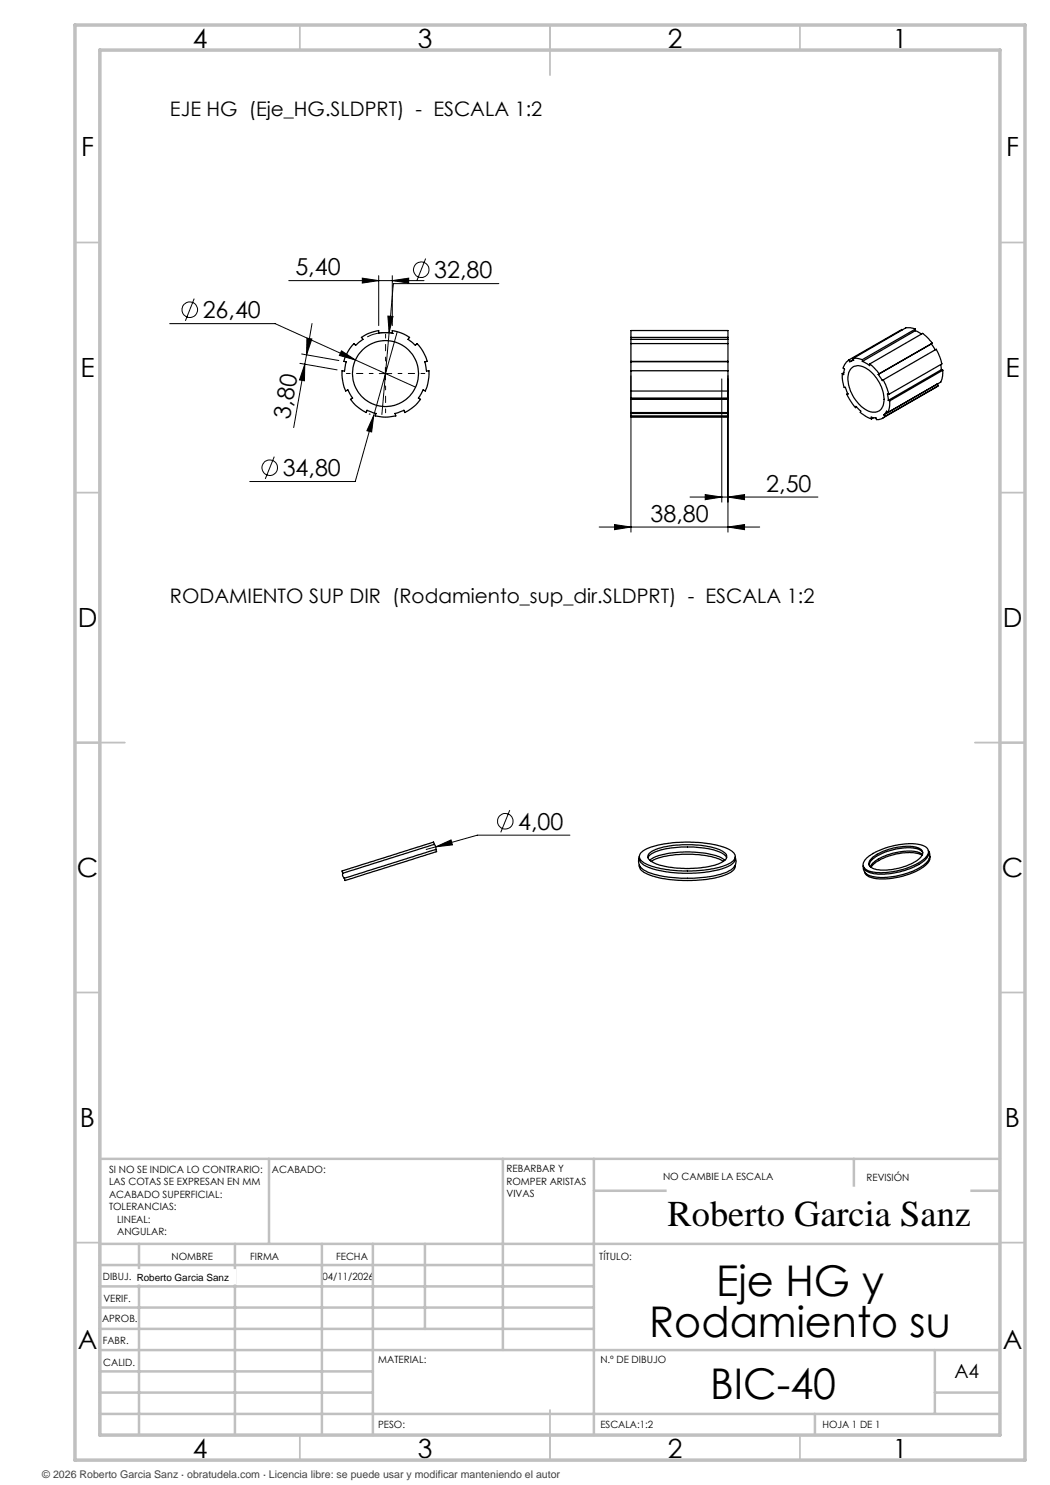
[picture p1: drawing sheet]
<svg xmlns="http://www.w3.org/2000/svg" width="210mm" height="297mm" viewBox="0 0 210 297" stroke-linecap="round" stroke-linejoin="round" font-family="sans-serif">
<g fill="none" stroke="#000" stroke-width=".2">
<path d="M38.8 59.7l-1.7 4.5M57.7 56.1h27.1M72.5 55.6l3.2 .5-3.2 .5zM75.7 55.1v10M78.5 56.1l3.2-.5v1zM78.5 55.1v10M85.1 51.7l-1.7 4.5M99.8 56.7h-21.1l-.9 9.8M33.9 64.7h21.1l16.1 7.3M60 72.7l7.4 1.3M60.3 70.8l7.5 1.3M61 72.8l-.1 3.4-1-.2z"/>
<path d="M61 72.8l-2.3 12.7M61.3 71l-.3 1.8M61.4 67.6l1 .2-1.1 3.2zM62.4 64.7l-1.1 6.3M68.3 70.2l2.8 1.8-3.2-.9zM71.1 72l12 5.4M75.8 74.7h2.6M77.1 73.5v2.4M77.6 63.2l1 .1-.8 3.2zM77.8 66.5l-1.4 16.4M78.8 66.7a8.1 8.1 0 0 0-5.4 .7M79.4 66.4l-8.4 29.9h-21"/>
<path d="M126.2 75.1v31.3M144.4 75.8v24.6M145.6 75.1v31.3M54.9 91.3l-1.8 4.5M73.8 82.8l.3 .1M74.8 83.1l-.5 3.3-.9-.3zM138 99.4h25.6M141 98.9l3.4 .5-3.4 .5zM145.6 99.4l3.3-.5v1zM119.8 105.4h32.1M122.9 104.9l3.3 .5-3.3 .5zM145.6 105.4l3.3-.5v1z"/>
<path d="M87.2 169.4l-2 .5M87.2 169.4l3-1.4 .3 1zM102 162l-1.8 4.5M114 167h-18.5l-8.3 2.4"/>
<circle cx="84.2" cy="54" r="1.56"/>
<circle cx="38" cy="61.9" r="1.55"/>
<circle cx="53.9" cy="93.6" r="1.55"/>
<circle cx="101.1" cy="164.3" r="1.56"/>
</g>
<path d="M74.6 74.7h-5.3M77.1 72.2v-5.4M77.1 77.2v5.3M79.6 74.7h5.4" fill="none" stroke="#000" stroke-width=".2" stroke-dasharray="15.2 1.3 1.3 1.3" stroke-dashoffset="14.5"/>
<g fill="none" stroke="#c0c0c0" stroke-width=".35">
<path d="M60 5v5M110 5v10M160 5v5M15 48.5h5M200 48.5h5M15 98.5h5M200 98.5h5M15 148.5h10M195 148.5h10M15 198.5h5M200 198.5h5M15 248.5h5"/>
<path d="M200 248.5h5M60 287v5M110 282v10M160 287v5"/>
</g>
<g fill="none" stroke="#c0c0c0" stroke-width=".5">
<path d="M53.8 231.8v17M100.6 231.8v38.2M118.8 231.8v55.2M118.8 238.2h81.2M170.8 231.8v6.4M200 231.8h-180v55.2M20 248.8h180M20 257.3h98.8M20 253h98.8M27.8 248.8v38.2M47 248.8v38.2M64.4 248.8v38.2"/>
<path d="M74.6 248.8v38.2M85 248.8v17M20 265.8h98.8M20 261.5h98.8M20 278.5h54.6M20 274.3h54.6M20 270h180M187 278.5h13M187 270v12.8M20 282.8h180M163 282.8v4.2"/>
</g>
<path d="M15 5h190v287h-190zM20 10h180v277h-180z" fill="none" stroke="#c0c0c0" stroke-width=".7"/>
<g fill="#000">
<path d="M78.5 56.1l3.2-.5v1zM72.5 55.6l3.2 .5-3.2 .5z"/>
<path d="M61.4 67.6l1 .2-1.1 3.2zM61 72.8l-.1 3.4-1-.2z"/>
<path d="M74.8 83.1l-1.4 3 .9 .3zM77.6 63.2l.2 3.3 .8-3.2zM68.3 70.2l-.4 .9 3.2 .9zM87.2 169.4l3.3-.4-.3-1z"/>
<path d="M145.6 99.4l3.3-.5v1zM141 98.9l3.4 .5-3.4 .5zM145.6 105.4l3.3-.5v1zM122.9 104.9l3.3 .5-3.3 .5z"/>
</g>
<g fill="none" stroke="#000" stroke-width=".25">
<path d="M70.5 69l.3-.3 .3 .4 1.5-1.2-.3-.4a8.5 8.5 0 0 1 3.4-1.4v.5l.7-.1 2.1 .1v-.5a8.5 8.5 0 0 1 3.4 1.4l-.3 .4 1.5 1.2 .3-.4a8.2 8.2 0 0 1 2 3.6l-.5 .1 .4 1.8h.5a9.4 9.4 0 0 1-.7 4l-.5-.2-.9 1.6 .4 .3a8.3 8.3 0 0 1-3.1 2.6l-.2-.4-1.8 .6 .2 .5a8.6 8.6 0 0 1-4.2 0l.2-.5-1.8-.6-.2 .4a8.6 8.6 0 0 1-3.1-2.6l.4-.3-.9-1.6-.5 .2a8.9 8.9 0 0 1-.7-4h.5l.4-1.8-.5-.1a9 9 0 0 1 1.7-3.3zM126.2 74.2v4M126.2 68.7v3.6M126.2 72.4v1.8M126.2 78.2v1.4M126.2 79.9v2.6M126.2 67.9v.8M126.2 67.5v-1.4h19.4v1.4M126.2 78.2h19.4M126.2 74.2h19.4M126.2 72.3h19.4M126.2 68.7h19.4"/>
<path d="M126.2 72.4h19.4M126.2 67.5v.4M126.2 72.3v.1M126.2 79.6v.3M126.2 79.6h19.4M126.2 79.9h19.4M126.2 67.9h19.4M126.2 67.5h19.4M145.6 74.2v4M145.6 68.7v3.6M145.6 72.4v1.8M145.6 78.2v1.4"/>
<path d="M145.6 79.9v2.6M145.6 67.9v.8M145.6 67.5v.4M145.6 72.3v.1M145.6 79.6v.3M168.5 74.7v.9l.2 1.6 .1 .3h.3l.5 1.3h-.2M168.8 74.5l-.3 .2M169.4 78.8l.6 1.3 1.1 1.4M169.5 78.7l-.1 .1M169.8 72l-.5 .4-.6 1-.1 .2 .3 .2-.2 1.1-.2-.2M170.4 73.6a2.92 2.92 0 0 1 3.7 .7 7.2 7.2 0 0 1 2.5 6.9 2.18 2.18 0 0 1-3.5 .7 7.6 7.6 0 0 1-3.4-7.3zM170.6 71.7l.1 .3-.7 .3-.1 .1-.1-.4"/>
<path d="M170.6 71.7l.6-.1 1.3 .3M170.7 71.9l-.7 .4M172.5 72.3l1.4 .8v-.3M172.5 71.9v.4M173.9 72.8l1 .9 .9 1.1M175.6 74.9l.9 1.2 .1-.1M175.8 74.8l-.2 .1M176.6 76l.5 .9 .7 2M176.6 76l10.7-6.2 .7 1.7 .4 1.3-10.6 6.1M177.8 78.9l-.3-.1 .2 1.3M180.4 66v-.1l-10.6 6.1M183.1 66.1l1.2 .7"/>
<path d="M183.1 65.8a3.1 3.1 0 0 0-1.9-.2l-10.6 6.1M183.1 66.1l-10.6 6.2M183.1 65.8l-10.6 6.1M183.1 65.8v.3M186.3 68.8l.7 1.2M186.3 68.8l-10.7 6.1M186.4 68.6l-.6-.8-1.3-1.1-10.6 6.1M186.4 68.6l-10.6 6.2M186.4 68.6l-.1 .2M187.4 76.8h.1M187.4 76.8l-10.6 6.2M187.4 76.8l.2 .3"/>
<path d="M187.6 77.1l-11 6.5M187.6 77.1l-10.6 6.2M188.1 72.9l.2 1M188.3 73.9l-10.6 6.2M188.3 73.9l.3 .1M188.6 74l-.1 1.2-.3 1.2-10.6 6.1M188.6 74l-10.7 6.2M126.2 82.5v.2M126.2 83.2v.2h19.4v-.2M126.2 82.7v.5M126.2 82.5h19.4M126.2 82.7h19.4"/>
<path d="M126.2 83.2h19.4M145.6 82.5v.2M145.6 82.7v.5M171.1 81.5l.1-.2 1 .9-.2 .3 .3 .2 1.3 .8 .7 .3M171.3 81.4l-.2 .1M174.7 83.5l-.4 .3M176.8 83l.2 .3M177 83.3a2.05 2.05 0 0 1-1.7 .6l-.1-.3-1-.2 .1 .4M177.6 82.5l-.3-.3-.5 .8M177.7 80.1l.2 .1M177.9 80.2v1.4l-.3 .9M68.5 174.7a.91 .91 0 0 0 .4 .9"/>
<path d="M86.9 168.9a.94 .94 0 0 1 .3 1M86.9 168.9l-18.4 5.8M86.9 168.9l-.2-.5-16.6 5.2-1.7 .6 .1 .5M87.2 169.9l-18.3 5.7M87.2 169.9l.1 .5-17 5.3-1.3 .4-.1-.5M127.8 171.6a2.24 2.24 0 0 0 1.6 2.8 26 26 0 0 0 16.1 0 2.24 2.24 0 0 0 1.6-2.8M127.8 171.3a1.98 1.98 0 0 0 1.6 2.1 25.3 25.3 0 0 0 16.1 0l1.1-.8a1.39 1.39 0 0 0 .5-1.3M127.8 173v.2a2.92 2.92 0 0 0 2.4 1.9 26.2 26.2 0 0 0 15-.2l.9-.4 .7-.6 .3-.9M128.2 170.5a11.8 11.8 0 0 1 6.3-1.9 24.7 24.7 0 0 1 11.2 1.2l.6 .4a1.21 1.21 0 0 1 .8 1.1 1.21 1.21 0 0 1-.8 1.1 17.6 17.6 0 0 1-9.3 1.8 16.8 16.8 0 0 1-8.5-1.9l-.5-.5a1.07 1.07 0 0 1 .2-1.3zM129.6 171.6a4.6 4.6 0 0 1 3.4-1.8 21.1 21.1 0 0 1 11.3 .8l.6 .4 .4 .6M129.8 170.7a10.4 10.4 0 0 1 6.3-1.7 17.1 17.1 0 0 1 8.4 1.2l.2 .2a1.06 1.06 0 0 1 .6 1.1 1.06 1.06 0 0 1-.8 .9 18 18 0 0 1-9 1.2 10.2 10.2 0 0 1-5.6-1.6 .85 .85 0 0 1-.1-1.3zM129.9 172a11.7 11.7 0 0 1 6.6-1.6 15.6 15.6 0 0 1 8.2 1.4l.3 .2"/>
<path d="M130.2 172.3a17.4 17.4 0 0 1 9.4-1.4 12.9 12.9 0 0 1 5.1 1.4M173.2 171.7a14.3 14.3 0 0 1 11.3-2.7 1.4 1.4 0 0 1 1.2 1.2 1.4 1.4 0 0 1-.8 1.5 14.3 14.3 0 0 1-11.1 2.5 1.38 1.38 0 0 1-1.2-1 1.38 1.38 0 0 1 .6-1.5zM174.2 171.8a11.1 11.1 0 0 1 9.6-2.2 1.11 1.11 0 0 1 .8 1 1.11 1.11 0 0 1-.7 1.1 11.6 11.6 0 0 1-9.1 2.1 1.11 1.11 0 0 1-1-.8 1.11 1.11 0 0 1 .4-1.2zM184.4 171.1a8.3 8.3 0 0 0-6.1 0 7.6 7.6 0 0 0-4.1 2.4M184.5 170.8v.1a5.6 5.6 0 0 0-4.4-.5h-.3a9 9 0 0 0-5.6 2.7l-.1 .3M184.5 170.5a3.3 3.3 0 0 0-2.9-1 11.4 11.4 0 0 0-7.4 2.6l-.4 .9M185.7 170.1a2.18 2.18 0 0 1-1.4 2.4 15 15 0 0 1-10.2 2.1l-1.1-.6-.4-.8M185.7 170.2a2.03 2.03 0 0 1-.8 2.7 14.6 14.6 0 0 1-10.8 2.3 1.84 1.84 0 0 1-1.5-2M185.9 171.3a2.65 2.65 0 0 1-1.7 2.4 14.9 14.9 0 0 1-9.9 1.8l-1-.5-.4-.6"/>
<circle cx="77.1" cy="74.7" r="6.6"/>
</g>
<g fill="#fff" stroke="#fff" stroke-width=".35">
<path d="M27.3 254h19.7v2.7h-19.7z"/>
<path d="M133.5 237.5h60.4v9.9h-60.4z"/>
</g>
<g font-size="8.5">
<text x="143.2" y="259.3">Eje HG y</text>
<text x="129.8" y="267.4">Rodamiento su</text>
<text x="142" y="279.7">BIC-40</text>
</g>
<text font-size="7.3" x="133.5" y="245.1">Roberto Garcia Sanz</text>
<g font-size="5.3">
<text x="38.5" y="9.5">4</text>
<text x="83.5" y="9.5">3</text>
<text x="133.6" y="9.5">2</text>
<text x="178.6" y="9.5">1</text>
<text x="16.2" y="31.2">F</text>
<text x="201.2" y="31.2">F</text>
<text x="16.1" y="75.5">E</text>
<text x="201.1" y="75.5">E</text>
<text x="15.5" y="125.5">D</text>
<text x="200.5" y="125.5">D</text>
<text x="15.4" y="175.5">C</text>
<text x="200.4" y="175.5">C</text>
<text x="16" y="225.5">B</text>
<text x="201" y="225.5">B</text>
<text x="15.5" y="269.7">A</text>
<text x="200.5" y="269.7">A</text>
<text x="38.5" y="291.5">4</text>
<text x="83.5" y="291.5">3</text>
<text x="133.6" y="291.5">2</text>
<text x="178.6" y="291.5">1</text>
</g>
<g font-size="4.7">
<text x="59.1" y="55.1">5,40</text>
<text x="86.8" y="55.6">32,80</text>
<text x="40.5" y="63.6">26,40</text>
<text x="58" y="84" transform="rotate(-80 58 84)">3,80</text>
<text x="56.5" y="95.2">34,80</text>
<text x="153.3" y="98.4">2,50</text>
<text x="130.1" y="104.4">38,80</text>
<text x="103.6" y="165.9">4,00</text>
</g>
<g font-size="4">
<text x="34" y="23.1">EJE HG (Eje_HG.SLDPRT) - ESCALA 1:2</text>
<text x="34" y="120.6">RODAMIENTO SUP DIR (Rodamiento_sup_dir.SLDPRT) - ESCALA 1:2</text>
</g>
<text font-size="3.9" x="190.9" y="275.5">A4</text>
<text font-size="2.1" fill="#404040" x="8.5" y="295.6">© 2026 Roberto Garcia Sanz · obratudela.com · Licencia libre: se puede usar y modificar manteniendo el autor</text>
<g font-size="2">
<text x="21.8" y="234.6">SI NO SE INDICA LO CONTRARIO:</text>
<text x="21.8" y="237.1">LAS COTAS SE EXPRESAN EN MM</text>
<text x="21.8" y="239.6">ACABADO SUPERFICIAL:</text>
<text x="54.4" y="234.6">ACABADO:</text>
<text x="101.3" y="234.5">REBARBAR Y</text>
<text x="101.3" y="237">ROMPER ARISTAS</text>
<text x="101.3" y="239.5">VIVAS</text>
<text x="132.6" y="236">NO CAMBIE LA ESCALA</text>
<text x="173.3" y="236.2">REVISIÓN</text>
<text x="21.8" y="242.1">TOLERANCIAS:</text>
<text x="23.4" y="244.6">LINEAL:</text>
<text x="23.4" y="247.1">ANGULAR:</text>
<text x="34.3" y="252">NOMBRE</text>
<text x="50" y="251.9">FIRMA</text>
<text x="67.2" y="251.9">FECHA</text>
<text x="119.9" y="251.9">TÍTULO:</text>
<text x="20.6" y="256.1">DIBUJ.</text>
<text x="27.3" y="256.1">Roberto Garcia Sanz</text>
<text x="64.5" y="255.9">04/11/2026</text>
<text x="20.7" y="260.3">VERIF.</text>
<text x="20.4" y="264.4">APROB.</text>
<text x="20.5" y="268.8">FABR.</text>
<text x="20.7" y="273.1">CALID.</text>
<text x="75.6" y="272.5">MATERIAL:</text>
<text x="120.1" y="272.5">N.º DE DIBUJO</text>
<text x="75.6" y="285.5">PESO:</text>
<text x="120.1" y="285.6">ESCALA:1:2</text>
<text x="164.5" y="285.6">HOJA 1 DE 1</text>
</g>
</svg>
